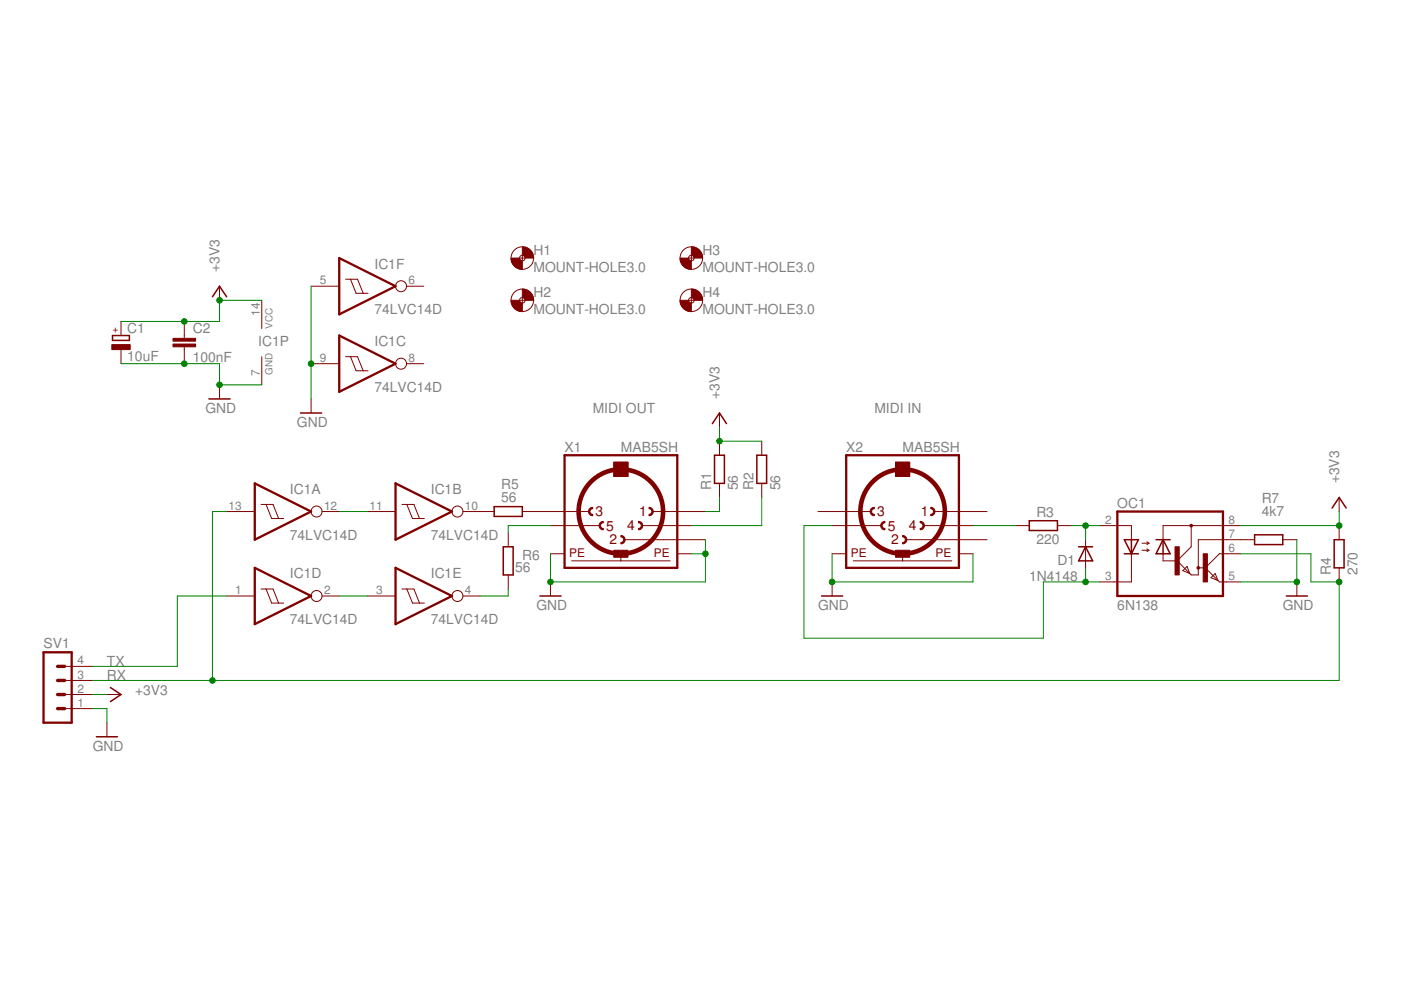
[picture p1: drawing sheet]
<svg xmlns="http://www.w3.org/2000/svg" width="297mm" height="210mm" viewBox="0 0 297 210" stroke-linecap="round" stroke-linejoin="round" font-family="sans-serif">
<g fill="#800000" stroke="#800000" stroke-width=".21">
<path d="M127.3 110.8l.6-.2v.2a.59 .59 0 0 0-.6 .6 .59 .59 0 0 0 .6 .6v.3a.89 .89 0 0 1-.8-.5 .89 .89 0 0 1 .2-1z" fill-rule="evenodd"/>
<path d="M137.6 107.6a.89 .89 0 0 1 .9 .9 .89 .89 0 0 1-.9 .8v-.2a.59 .59 0 0 0 .6-.6 .59 .59 0 0 0-.6-.6z" fill-rule="evenodd"/>
<path d="M125.1 107.8l.6-.2v.3a.59 .59 0 0 0-.6 .6 .59 .59 0 0 0 .6 .6v.2a.89 .89 0 0 1-.9-.5 .89 .89 0 0 1 .3-1z" fill-rule="evenodd"/>
<path d="M131.6 113.5a.89 .89 0 0 1 .9 .9 .89 .89 0 0 1-.9 .9v-.3a.59 .59 0 0 0 .6-.6 .59 .59 0 0 0-.6-.6z" fill-rule="evenodd"/>
<path d="M135.4 110.6a.89 .89 0 0 1 .9 .8 .89 .89 0 0 1-.9 .9v-.3a.59 .59 0 0 0 .6-.6 .59 .59 0 0 0-.6-.6z" fill-rule="evenodd"/>
<path d="M187 110.8l.6-.2v.2a.59 .59 0 0 0-.6 .6 .59 .59 0 0 0 .6 .6v.3a.89 .89 0 0 1-.8-.5 .89 .89 0 0 1 .2-1z" fill-rule="evenodd"/>
<path d="M197.3 107.6a.89 .89 0 0 1 .9 .9 .89 .89 0 0 1-.9 .8v-.2a.59 .59 0 0 0 .6-.6 .59 .59 0 0 0-.6-.6z" fill-rule="evenodd"/>
<path d="M184.8 107.8l.6-.2v.3a.59 .59 0 0 0-.6 .6 .59 .59 0 0 0 .6 .6v.2a.89 .89 0 0 1-.9-.5 .89 .89 0 0 1 .3-1z" fill-rule="evenodd"/>
<path d="M191.4 113.5a.89 .89 0 0 1 .9 .9 .89 .89 0 0 1-.9 .9v-.3a.59 .59 0 0 0 .5-.6 .59 .59 0 0 0-.5-.6z" fill-rule="evenodd"/>
<path d="M195.1 110.6a.89 .89 0 0 1 .9 .8 .89 .89 0 0 1-.9 .9v-.3a.59 .59 0 0 0 .6-.6 .59 .59 0 0 0-.6-.6z" fill-rule="evenodd"/>
<path d="M110.7 52.3a2.35 2.35 0 0 1 2.4 2.4h-1.8l-.1-.3-.5-.3z" fill-rule="evenodd"/>
<path d="M108.4 54.7h1.8l.1 .4 .4 .2v1.8a2.38 2.38 0 0 1-2.3-2.4z" fill-rule="evenodd"/>
<path d="M110.7 61.3a2.35 2.35 0 0 1 2.4 2.4h-1.8l-.1-.4-.5-.2z" fill-rule="evenodd"/>
<path d="M108.4 63.7h1.8l.1 .3 .4 .3v1.8a2.35 2.35 0 0 1-2.3-2.4z" fill-rule="evenodd"/>
<path d="M146.6 52.3a2.31 2.31 0 0 1 2.3 2.4h-1.7l-.2-.3-.4-.3z" fill-rule="evenodd"/>
<path d="M144.2 54.7h1.8l.1 .4 .5 .2v1.8a2.38 2.38 0 0 1-2.4-2.4z" fill-rule="evenodd"/>
<path d="M146.6 61.3a2.31 2.31 0 0 1 2.3 2.4h-1.7l-.2-.4-.4-.2z" fill-rule="evenodd"/>
<path d="M144.2 63.7h1.8l.1 .3 .5 .3v1.8a2.35 2.35 0 0 1-2.4-2.4z" fill-rule="evenodd"/>
</g>
<g fill="none" stroke="#800000" stroke-width=".21">
<path d="M73.3 59.2h2.5l1.2 3M74.3 59.2l1.2 3h2.5M110.2 54.7h1.1M110.7 54.1v1.2M146 54.7h1.2M146.6 54.1v1.2M25.7 68.2v2.9M25.7 74.1v3M39.1 68.2v3.5M39.1 73.5v3.6M46.5 60.7v3M55.5 63.7v6"/>
<path d="M55.5 75.6v6M66 77.1h5.9M66 60.7h5.9M73.3 75.6h2.5l1.2 3M74.3 75.6l1.2 3h2.5M86.2 77.1h3.6M86.2 60.7h3.6M110.2 63.7h1.1M110.7 63.1v1.2M146 63.7h1.2M146.6 63.1v1.2M46.5 81.6v3"/>
<path d="M66 84.6v3M130.2 98h2.9v3h-2.9zM152.5 87.6v3M152.5 93.5v3M161.5 93.5v3M189.9 98h2.9v3h-2.9zM48 108.5h6M55.4 107h2.5l1.2 2.9M56.4 107l1.2 2.9h2.5M68.3 108.5h3.6M77.9 108.5h6M85.2 107h2.6l1.1 2.9"/>
<path d="M86.3 107l1.2 2.9h2.5M98.1 108.5h6.7M107.8 112.9v3M110.7 108.5h14.2M116.7 111.4h10.5M116.7 117.4h3M121.2 118.9h20.9M131.6 117.4v1.5M132.4 114.4h17.2M136.1 111.4h10.5M138.4 108.5h11.2M143.6 117.4h3"/>
<path d="M152.5 102.5v3M161.5 102.5v3M173.4 108.5h11.2M176.4 111.4h10.5M176.4 117.4h3M180.9 118.9h20.9M191.4 117.4v1.5M192.1 114.4h17.2M195.8 111.4h10.5M198.1 108.5h11.2M203.3 117.4h3M215.2 111.4h3"/>
<path d="M224.2 111.4h3M230.2 114.4v6M233.2 111.4h6.7v3M239.9 117.4v6h-6.7M242.1 115.2h1.5M242.1 116.7h1.5M243.2 114.9l.4 .3M243.2 116.4l.4 .3M243.6 115.2l-.4 .3M243.6 116.7l-.4 .3M246.6 117.4v1.5h3M252.6 111.4v4.5l-3 3"/>
<path d="M263 111.4h-16.4v3M263 117.4h-4.5l-3 3M266 114.4h-11.9v7.5h-1.5l-3-3M272 114.4h3M283.9 105.5v3M283.9 111.4v3M48 126.4h6M55.4 124.9h2.5l1.2 3M56.4 124.9l1.2 3h2.5M68.3 126.4h3.6M77.9 126.4h6M85.2 124.9h2.6l1.1 3"/>
<path d="M86.3 124.9l1.2 3h2.5M98.1 126.4h3.7M107.8 121.9v3M116.7 123.4v3M176.4 123.4v3M250.8 121l.9-.9 .6 1.5zM254.1 120.4h1.4M255.5 120.4l3 3h4.5M257.6 121.6l.6 1.5-1.4-.6zM275 123.4v3M283.9 120.4v3M13.7 150.2h6"/>
<path d="M13.7 147.3h6M13.7 144.3h6M13.7 141.3h6M22.7 147.3h3M22.7 153.2v3"/>
<circle cx="110.7" cy="54.7" r="2.39"/>
<circle cx="110.7" cy="54.7" r=".59"/>
<circle cx="146.6" cy="54.7" r="2.39"/>
<circle cx="146.6" cy="54.7" r=".59"/>
<circle cx="85" cy="77.1" r="1.16"/>
<circle cx="85" cy="60.7" r="1.16"/>
<circle cx="110.7" cy="63.7" r="2.39"/>
<circle cx="110.7" cy="63.7" r=".59"/>
<circle cx="146.6" cy="63.7" r="2.39"/>
<circle cx="146.6" cy="63.7" r=".59"/>
<circle cx="67.1" cy="108.5" r="1.16"/>
<circle cx="97" cy="108.5" r="1.16"/>
<circle cx="67.1" cy="126.4" r="1.16"/>
<circle cx="97" cy="126.4" r="1.16"/>
</g>
<g fill="none" stroke="#800000" stroke-width=".49">
<path d="M71.9 54.7l12 6-12 6zM71.9 71.1l12 6-12 6zM119.7 96.5h23.9v23.9h-23.9zM179.4 96.5h23.9v23.9h-23.9zM54 102.5l12 6-12 5.9zM83.9 102.5l11.9 6-11.9 5.9zM236.9 108.5h22.4v17.9h-22.4zM9.2 138.3h6v14.9h-6zM54 120.4l12 6-12 5.9zM83.9 120.4l11.9 6-11.9 5.9z"/>
<circle cx="252.6" cy="111.4" r=".15"/>
<circle cx="254.1" cy="120.4" r=".15"/>
</g>
<g fill="none" stroke="#800000" stroke-width=".97">
<circle cx="131.6" cy="108.5" r="9"/>
<circle cx="191.4" cy="108.5" r="9"/>
</g>
<g fill="#800000" stroke="#800000" stroke-width=".21">
<path d="M130.1 98h3v3h-3z"/>
<path d="M130.1 116.7h3v1.5h-3z"/>
<path d="M189.9 98h3v3h-3z"/>
<path d="M189.9 116.7h3v1.5h-3z"/>
<path d="M23.7 73.1h3.9v1h-3.9z"/>
<path d="M36.7 72.9h4.8v.6h-4.8z"/>
<path d="M36.7 71.7h4.8v.6h-4.8z"/>
<path d="M249.1 115.9h.9v6h-.9z"/>
<path d="M255.1 117.4h.9v6h-.9z"/>
</g>
<path d="M12.2 144.3h1.5M12.2 147.3h1.5M12.2 150.2h1.5M12.2 141.3h1.5" fill="none" stroke="#800000" stroke-width=".72"/>
<g fill="none" stroke="#800000" stroke-width=".32">
<path d="M23.9 71.1h3.5v1.1h-3.5zM45 62.9l1.5-2.2 1.5 2.2M44.3 84.6h4.5M63.7 87.6h4.5M151 89.8l1.5-2.2 1.5 2.2M151.5 96.5h2.1v6h-2.1zM160.5 96.5h2v6h-2zM104.8 107.4h5.9v2.1h-5.9zM106.7 115.9h2.1v6h-2.1zM218.2 110.4h6v2.1h-6zM228.7 115.9h3M230.2 115.9l1.5 3h-3z"/>
<path d="M238.4 114.4h3l-1.5 3zM238.4 117.4h3M239.9 114.4v3M245.1 114.4h3M246.6 114.4l1.5 3h-3zM246.6 114.4v3M266 113.4h6v2.1h-6zM282.4 107.7l1.5-2.2 1.5 2.2M282.9 114.4h2.1v6h-2.1zM114.5 126.4h4.5M174.2 126.4h4.5M272.7 126.4h4.5"/>
<path d="M20.4 156.2h4.5M23.4 145.8l2.3 1.5-2.3 1.5"/>
</g>
<g fill="none" stroke="#008000" stroke-width=".21">
<path d="M25.7 77.1h20.8v4.5h9M55.5 63.7h-9v4.5h-20.8M66 60.7v23.9M152.5 90.6v2.9h9M48 108.5h-3v35.8M71.9 108.5h6M116.7 111.4h-8.9v1.5M146.6 117.4h3M149.6 114.4v9h-32.9v-6M152.5 105.5v3h-2.9M161.5 105.5v5.9h-14.9M176.4 117.4v6h29.9v-6"/>
<path d="M176.4 111.4h-5.9v23.9h50.7v-11.9h12M206.3 111.4h8.9M227.2 111.4h6M230.2 111.4v3M263 117.4h14.9v6h6v20.9h-264.2M275 114.4v9h-12M283.9 108.5v2.9h-20.9M48 126.4h-10.4v14.9h-17.9M71.9 126.4h6M107.8 124.9v1.5h-6M230.2 120.4v3M19.7 147.3h3"/>
<path d="M19.7 150.2h3v3"/>
</g>
<g fill="#008000" stroke="#008000" stroke-width=".21">
<circle cx="283.9" cy="123.4" r=".59"/>
<circle cx="45" cy="144.3" r=".59"/>
<circle cx="152.5" cy="93.5" r=".59"/>
<circle cx="283.9" cy="111.4" r=".59"/>
<circle cx="39.1" cy="68.2" r=".59"/>
<circle cx="46.5" cy="63.7" r=".59"/>
<circle cx="116.7" cy="123.4" r=".59"/>
<circle cx="149.6" cy="117.4" r=".59"/>
<circle cx="176.4" cy="123.4" r=".59"/>
<circle cx="66" cy="77.1" r=".59"/>
<circle cx="39.1" cy="77.1" r=".59"/>
<circle cx="46.5" cy="81.6" r=".59"/>
<circle cx="275" cy="123.4" r=".59"/>
<circle cx="230.2" cy="111.4" r=".59"/>
<circle cx="230.2" cy="123.4" r=".59"/>
</g>
<g font-size="2.9" fill="#808080">
<text x="46.5" y="57.7" transform="rotate(-90 46.5 57.7)">+3V3</text>
<text x="79.4" y="57">IC1F</text>
<text x="113.1" y="57.6">MOUNT-HOLE3.0</text>
<text x="113.1" y="54">H1</text>
<text x="149" y="57.6">MOUNT-HOLE3.0</text>
<text x="149" y="54">H3</text>
<text x="113.1" y="63">H2</text>
<text x="149" y="63">H4</text>
<text x="27" y="70.6">C1</text>
<text x="40.9" y="70.7">C2</text>
<text x="79.4" y="66.7">74LVC14D</text>
<text x="113.1" y="66.6">MOUNT-HOLE3.0</text>
<text x="149" y="66.6">MOUNT-HOLE3.0</text>
<text x="27" y="76.5">10uF</text>
<text x="40.9" y="76.7">100nF</text>
<text x="54.8" y="73.4">IC1P</text>
<text x="79.4" y="73.4">IC1C</text>
<text x="79.4" y="83.1">74LVC14D</text>
<text x="43.6" y="87.6">GND</text>
<text x="125.7" y="87.6">MIDI OUT</text>
<text x="152.5" y="84.6" transform="rotate(-90 152.5 84.6)">+3V3</text>
<text x="185.4" y="87.6">MIDI IN</text>
<text x="63" y="90.5">GND</text>
<text x="119.7" y="95.8">X1</text>
<text x="131.6" y="95.8">MAB5SH</text>
<text x="179.4" y="95.8">X2</text>
<text x="191.4" y="95.8">MAB5SH</text>
<text x="61.5" y="104.7">IC1A</text>
<text x="91.3" y="104.7">IC1B</text>
<text x="106.3" y="106.4">56</text>
<text x="106.3" y="103.7">R5</text>
<text x="150.8" y="104" transform="rotate(-90 150.8 104)">R1</text>
<text x="156.4" y="104" transform="rotate(-90 156.4 104)">56</text>
<text x="159.7" y="104" transform="rotate(-90 159.7 104)">R2</text>
<text x="165.4" y="104" transform="rotate(-90 165.4 104)">56</text>
<text x="236.9" y="107.7">OC1</text>
<text x="267.5" y="106.7">R7</text>
<text x="283.9" y="102.5" transform="rotate(-90 283.9 102.5)">+3V3</text>
<text x="219.7" y="109.7">R3</text>
<text x="267.5" y="109.4">4k7</text>
<text x="61.5" y="114.4">74LVC14D</text>
<text x="91.3" y="114.4">74LVC14D</text>
<text x="110.7" y="118.6">R6</text>
<text x="219.7" y="115.3">220</text>
<text x="224.2" y="119.8">D1</text>
<text x="61.5" y="122.6">IC1D</text>
<text x="91.3" y="122.6">IC1E</text>
<text x="109.2" y="121.3">56</text>
<text x="218.2" y="123.1">1N4148</text>
<text x="282.2" y="121.9" transform="rotate(-90 282.2 121.9)">R4</text>
<text x="287.8" y="121.9" transform="rotate(-90 287.8 121.9)">270</text>
<text x="113.7" y="129.4">GND</text>
<text x="173.4" y="129.4">GND</text>
<text x="236.9" y="129.4">6N138</text>
<text x="272" y="129.4">GND</text>
<text x="9.2" y="137.4">SV1</text>
<text x="61.5" y="132.3">74LVC14D</text>
<text x="91.3" y="132.3">74LVC14D</text>
<text x="22.7" y="141.3">TX</text>
<text x="22.7" y="144.3">RX</text>
<text x="28.6" y="147.3">+3V3</text>
<text x="19.7" y="159.2">GND</text>
</g>
<g font-size="2.9" fill="#800000">
<text x="126.3" y="109.4">3</text>
<text x="128.5" y="112.5">5</text>
<text x="133" y="112.3">4</text>
<text x="135.5" y="109.4">1</text>
<text x="186" y="109.4">3</text>
<text x="188.2" y="112.5">5</text>
<text x="192.7" y="112.3">4</text>
<text x="195.2" y="109.4">1</text>
<text x="129.3" y="115.3">2</text>
<text x="189" y="115.3">2</text>
</g>
<g font-size="2.5" fill="#808080">
<text x="67.8" y="60.3">5</text>
<text x="86.6" y="60.3">6</text>
<text x="55.1" y="66.9" transform="rotate(-90 55.1 66.9)">14</text>
<text x="67.8" y="76.7">9</text>
<text x="86.6" y="76.7">8</text>
<text x="55.1" y="79.8" transform="rotate(-90 55.1 79.8)">7</text>
<text x="48.5" y="108">13</text>
<text x="68.7" y="108">12</text>
<text x="78.3" y="108">11</text>
<text x="98.6" y="108">10</text>
<text x="234.3" y="111">2</text>
<text x="260.5" y="111">8</text>
<text x="260.5" y="114">7</text>
<text x="260.5" y="117">6</text>
<text x="49.9" y="126">1</text>
<text x="68.7" y="126">2</text>
<text x="79.7" y="126">3</text>
<text x="98.6" y="126">4</text>
<text x="234.3" y="123">3</text>
<text x="260.5" y="123">5</text>
<text x="16.4" y="143.9">3</text>
<text x="16.4" y="140.9">4</text>
<text x="16.4" y="149.8">1</text>
<text x="16.4" y="146.8">2</text>
</g>
<g font-size="2.5" fill="#800000">
<text x="120.7" y="118.2">PE</text>
<text x="138.7" y="118.2">PE</text>
<text x="180.4" y="118.2">PE</text>
<text x="198.4" y="118.2">PE</text>
</g>
<text font-size="2.1" fill="#800000" x="25" y="70.7" transform="rotate(-90 25 70.7)">+</text>
<g font-size="2.1" fill="#808080">
<text x="57.7" y="69.6" transform="rotate(-90 57.7 69.6)">VCC</text>
<text x="57.7" y="79.5" transform="rotate(-90 57.7 79.5)">GND</text>
</g>
</svg>
